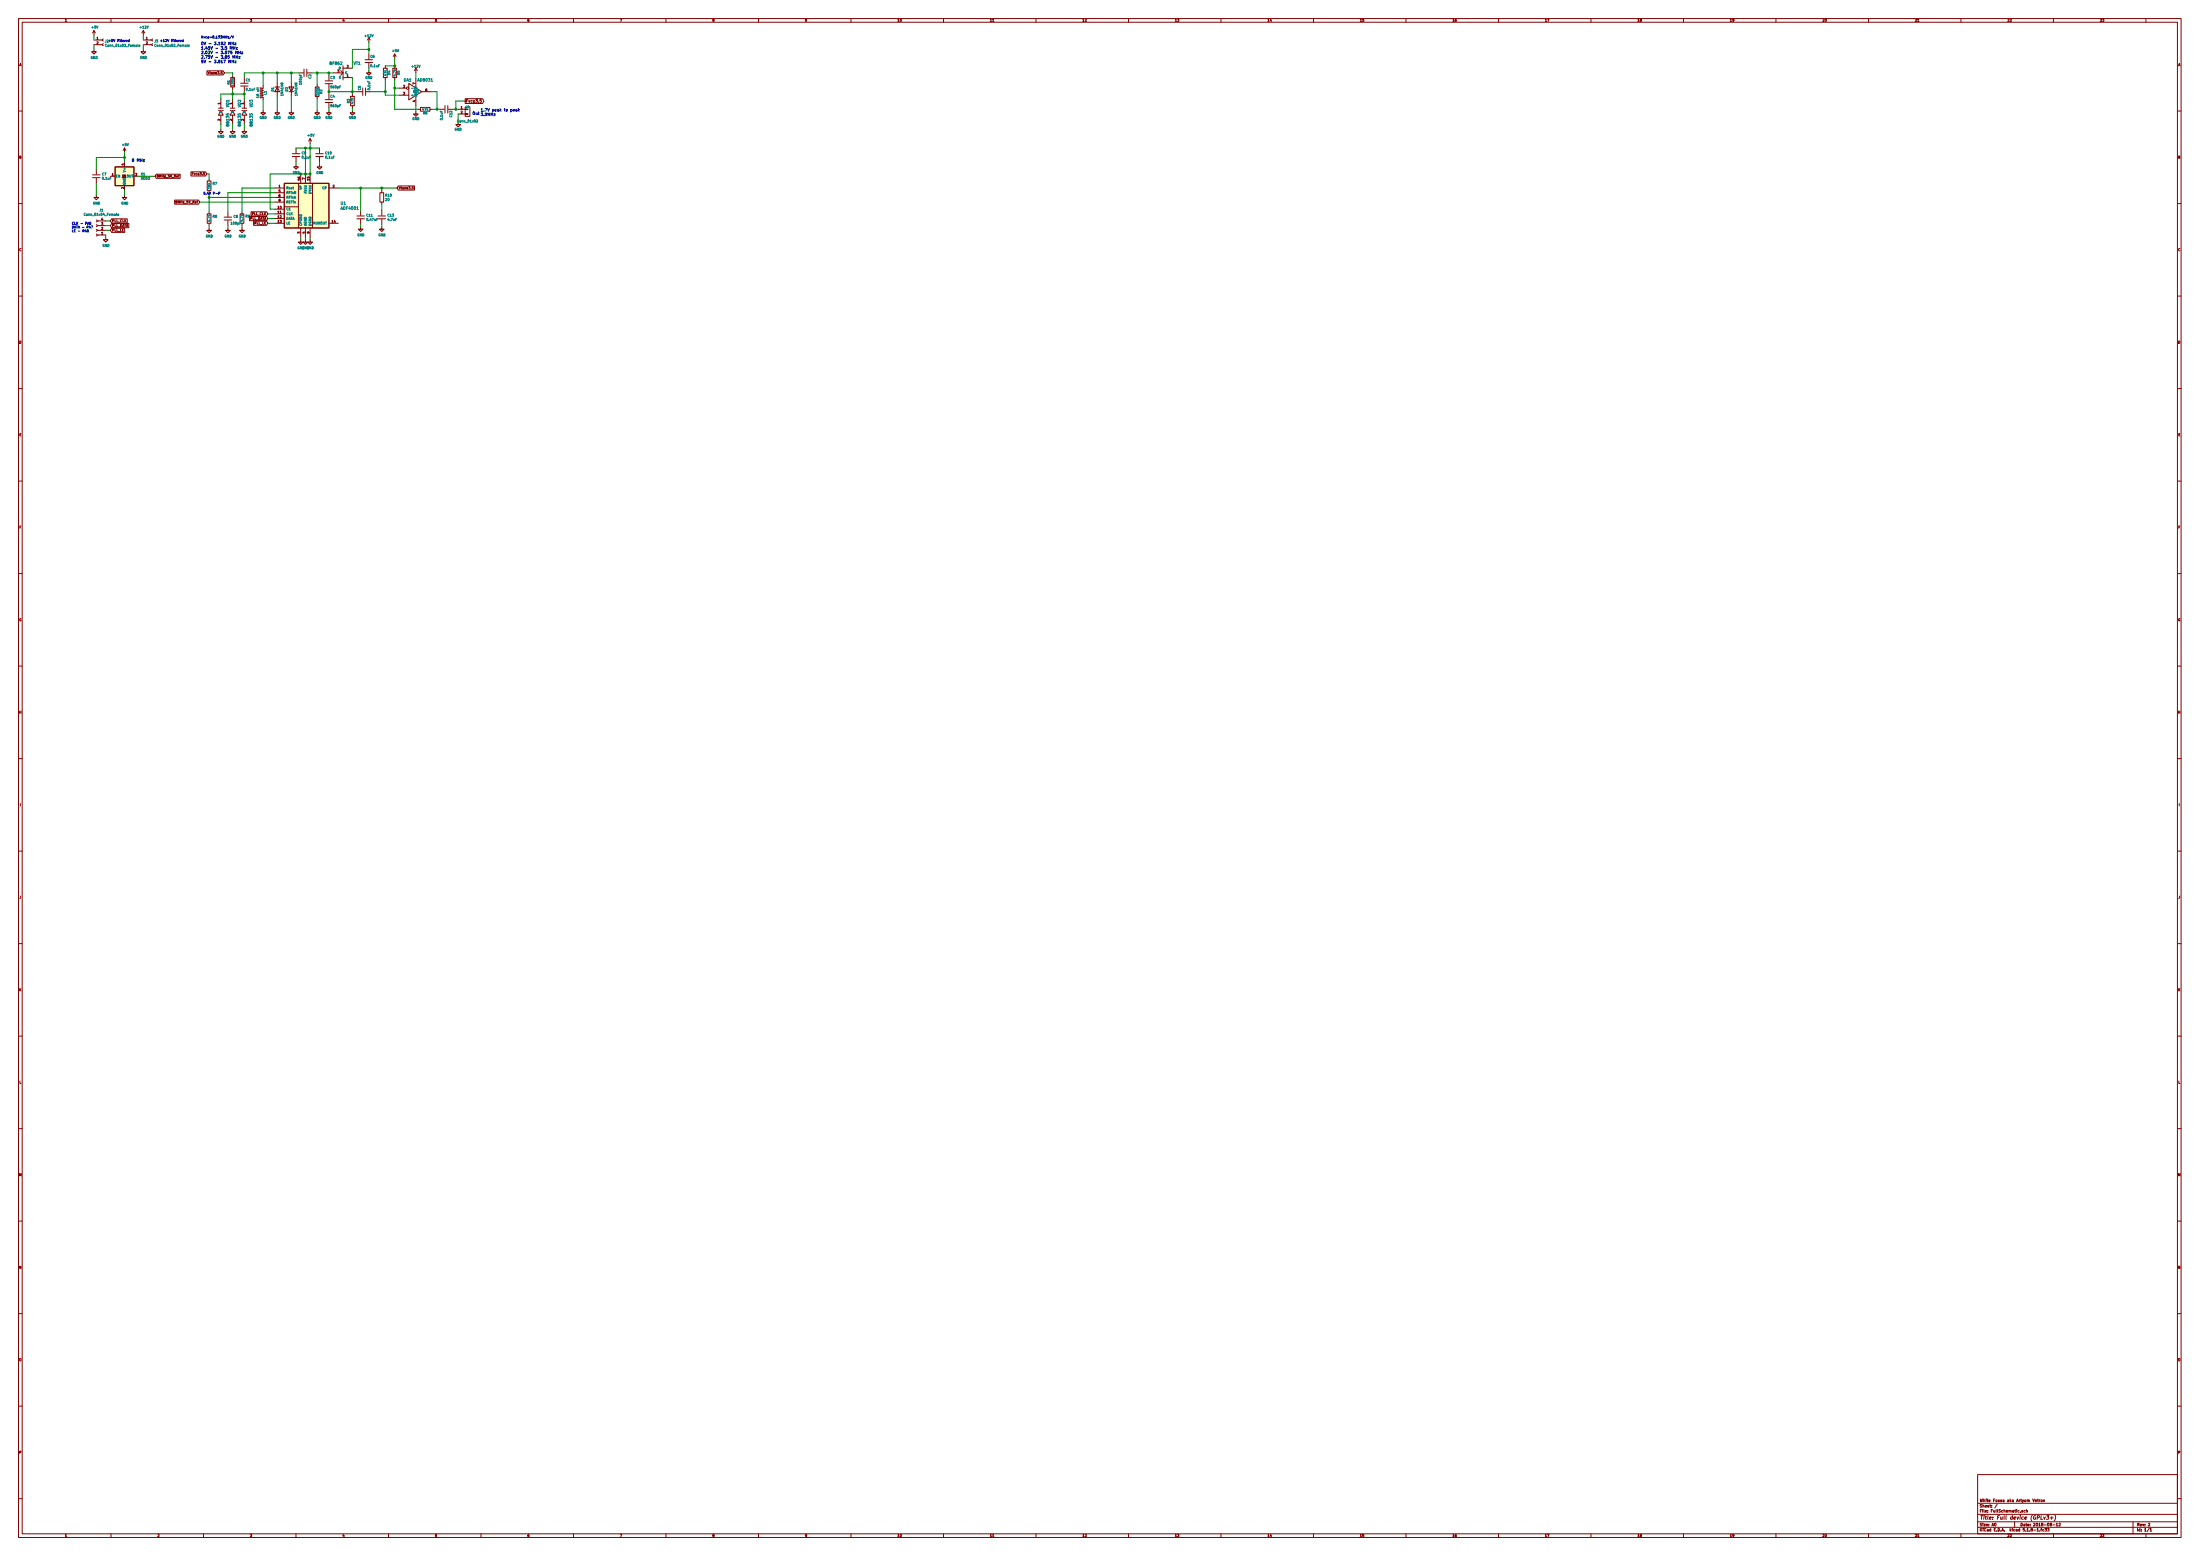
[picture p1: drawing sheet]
EESchema Schematic File Version 4
EELAYER 30 0
EELAYER END
$Descr A0 46811 33110
encoding utf-8
Sheet 1 1
Title "Full device (GPLv3+)"
Date "2018-08-12"
Rev "2"
Comp "White Fossa aka Artyom Vetrov"
Comment1 ""
Comment2 ""
Comment3 ""
Comment4 ""
$EndDescr
$Comp
L FullSchematic-rescue:C C6
U 1 1
P 7850 1300
F 0 "C6" H 7875 1400 50  0000 L CNN
F 1 "0.1uF" H 7875 1200 50  0000 L CNN
F 2 "" H 7888 1150 50  0001 C CNN
F 3 "" H 7850 1300 50  0001 C CNN
	1    7850 1300
	1    0    0    -1  
$EndComp
$Comp
L FullSchematic-rescue:GND #PWR012
U 1 1
P 7850 1500
F 0 "#PWR012" H 7850 1250 50  0001 C CNN
F 1 "GND" H 7850 1350 50  0000 C CNN
F 2 "" H 7850 1500 50  0001 C CNN
F 3 "" H 7850 1500 50  0001 C CNN
	1    7850 1500
	1    0    0    -1  
$EndComp
$Comp
L FullSchematic-rescue:BF862 VT1
U 1 1
P 7350 1750
F 0 "VT1" H 7600 1350 60  0000 C CNN
F 1 "BF862" H 7150 1350 60  0000 C CNN
F 2 "" H 7350 1750 60  0001 C CNN
F 3 "" H 7350 1750 60  0001 C CNN
	1    7350 1750
	1    0    0    1   
$EndComp
$Comp
L FullSchematic-rescue:GND #PWR010
U 1 1
P 7500 2350
F 0 "#PWR010" H 7500 2100 50  0001 C CNN
F 1 "GND" H 7500 2200 50  0000 C CNN
F 2 "" H 7500 2350 50  0001 C CNN
F 3 "" H 7500 2350 50  0001 C CNN
	1    7500 2350
	1    0    0    -1  
$EndComp
$Comp
L FullSchematic-rescue:C C3
U 1 1
P 7000 1750
F 0 "C3" H 7025 1850 50  0000 L CNN
F 1 "560pF" H 7025 1650 50  0000 L CNN
F 2 "" H 7038 1600 50  0001 C CNN
F 3 "" H 7000 1750 50  0001 C CNN
	1    7000 1750
	1    0    0    -1  
$EndComp
$Comp
L FullSchematic-rescue:C C4
U 1 1
P 7000 2150
F 0 "C4" H 7025 2250 50  0000 L CNN
F 1 "560pF" H 7025 2050 50  0000 L CNN
F 2 "" H 7038 2000 50  0001 C CNN
F 3 "" H 7000 2150 50  0001 C CNN
	1    7000 2150
	1    0    0    -1  
$EndComp
$Comp
L FullSchematic-rescue:R R2
U 1 1
P 6750 1950
F 0 "R2" V 6830 1950 50  0000 C CNN
F 1 "100k" V 6750 1950 50  0000 C CNN
F 2 "" V 6680 1950 50  0001 C CNN
F 3 "" H 6750 1950 50  0001 C CNN
	1    6750 1950
	1    0    0    -1  
$EndComp
$Comp
L FullSchematic-rescue:GND #PWR08
U 1 1
P 6750 2350
F 0 "#PWR08" H 6750 2100 50  0001 C CNN
F 1 "GND" H 6750 2200 50  0000 C CNN
F 2 "" H 6750 2350 50  0001 C CNN
F 3 "" H 6750 2350 50  0001 C CNN
	1    6750 2350
	1    0    0    -1  
$EndComp
$Comp
L FullSchematic-rescue:C C2
U 1 1
P 6500 1550
F 0 "C2" H 6525 1650 50  0000 L CNN
F 1 "100pF" H 6525 1450 50  0000 L CNN
F 2 "" H 6538 1400 50  0001 C CNN
F 3 "" H 6500 1550 50  0001 C CNN
	1    6500 1550
	0    1    1    0   
$EndComp
$Comp
L FullSchematic-rescue:GND #PWR07
U 1 1
P 6200 2350
F 0 "#PWR07" H 6200 2100 50  0001 C CNN
F 1 "GND" H 6200 2200 50  0000 C CNN
F 2 "" H 6200 2350 50  0001 C CNN
F 3 "" H 6200 2350 50  0001 C CNN
	1    6200 2350
	1    0    0    -1  
$EndComp
$Comp
L FullSchematic-rescue:C C1
U 1 1
P 5200 1800
F 0 "C1" H 5225 1900 50  0000 L CNN
F 1 "0.1uF" H 5225 1700 50  0000 L CNN
F 2 "" H 5238 1650 50  0001 C CNN
F 3 "" H 5200 1800 50  0001 C CNN
	1    5200 1800
	1    0    0    -1  
$EndComp
$Comp
L FullSchematic-rescue:BB135 VD3
U 1 1
P 5250 2350
F 0 "VD3" H 5100 2450 60  0000 C CNN
F 1 "BB135" H 5450 2450 60  0000 C CNN
F 2 "" H 5300 2400 60  0001 C CNN
F 3 "" H 5300 2400 60  0001 C CNN
	1    5250 2350
	0    1    1    0   
$EndComp
$Comp
L FullSchematic-rescue:GND #PWR04
U 1 1
P 5200 2750
F 0 "#PWR04" H 5200 2500 50  0001 C CNN
F 1 "GND" H 5200 2600 50  0000 C CNN
F 2 "" H 5200 2750 50  0001 C CNN
F 3 "" H 5200 2750 50  0001 C CNN
	1    5200 2750
	1    0    0    -1  
$EndComp
$Comp
L FullSchematic-rescue:R R1
U 1 1
P 4950 1750
F 0 "R1" V 5030 1750 50  0000 C CNN
F 1 "100k" V 4950 1750 50  0000 C CNN
F 2 "" V 4880 1750 50  0001 C CNN
F 3 "" H 4950 1750 50  0001 C CNN
	1    4950 1750
	-1   0    0    1   
$EndComp
$Comp
L FullSchematic-rescue:BB135 VD2
U 1 1
P 5000 2350
F 0 "VD2" H 4850 2450 60  0000 C CNN
F 1 "BB135" H 5200 2450 60  0000 C CNN
F 2 "" H 5050 2400 60  0001 C CNN
F 3 "" H 5050 2400 60  0001 C CNN
	1    5000 2350
	0    1    1    0   
$EndComp
$Comp
L FullSchematic-rescue:GND #PWR03
U 1 1
P 4950 2750
F 0 "#PWR03" H 4950 2500 50  0001 C CNN
F 1 "GND" H 4950 2600 50  0000 C CNN
F 2 "" H 4950 2750 50  0001 C CNN
F 3 "" H 4950 2750 50  0001 C CNN
	1    4950 2750
	1    0    0    -1  
$EndComp
$Comp
L FullSchematic-rescue:CONN_01X02 J4
U 1 1
P 9950 2375
F 0 "J4" H 9950 2475 50  0000 C CNN
F 1 "Conn_01x02" H 9950 2175 50  0000 C CNN
F 2 "" H 9950 2375 50  0001 C CNN
F 3 "" H 9950 2375 50  0001 C CNN
	1    9950 2375
	1    0    0    -1  
$EndComp
$Comp
L FullSchematic-rescue:GND #PWR018
U 1 1
P 9750 2600
F 0 "#PWR018" H 9750 2350 50  0001 C CNN
F 1 "GND" H 9750 2450 50  0000 C CNN
F 2 "" H 9750 2600 50  0001 C CNN
F 3 "" H 9750 2600 50  0001 C CNN
	1    9750 2600
	1    0    0    -1  
$EndComp
Text Notes 10050 2450 0    60   ~ 0
Out
$Comp
L FullSchematic-rescue:GND #PWR05
U 1 1
P 5600 2350
F 0 "#PWR05" H 5600 2100 50  0001 C CNN
F 1 "GND" H 5600 2200 50  0000 C CNN
F 2 "" H 5600 2350 50  0001 C CNN
F 3 "" H 5600 2350 50  0001 C CNN
	1    5600 2350
	1    0    0    -1  
$EndComp
$Comp
L FullSchematic-rescue:D D1
U 1 1
P 5900 1900
F 0 "D1" H 5900 2000 50  0000 C CNN
F 1 "1N4148" H 5900 1800 50  0000 C CNN
F 2 "" H 5900 1900 50  0001 C CNN
F 3 "" H 5900 1900 50  0001 C CNN
	1    5900 1900
	0    -1   1    0   
$EndComp
$Comp
L FullSchematic-rescue:D D2
U 1 1
P 6200 1900
F 0 "D2" H 6200 2000 50  0000 C CNN
F 1 "1N4148" H 6200 1800 50  0000 C CNN
F 2 "" H 6200 1900 50  0001 C CNN
F 3 "" H 6200 1900 50  0001 C CNN
	1    6200 1900
	0    -1   -1   0   
$EndComp
$Comp
L FullSchematic-rescue:GND #PWR06
U 1 1
P 5900 2350
F 0 "#PWR06" H 5900 2100 50  0001 C CNN
F 1 "GND" H 5900 2200 50  0000 C CNN
F 2 "" H 5900 2350 50  0001 C CNN
F 3 "" H 5900 2350 50  0001 C CNN
	1    5900 2350
	1    0    0    -1  
$EndComp
$Comp
L FullSchematic-rescue:R R3
U 1 1
P 7500 2150
F 0 "R3" V 7580 2150 50  0000 C CNN
F 1 "470" V 7500 2150 50  0000 C CNN
F 2 "" V 7430 2150 50  0001 C CNN
F 3 "" H 7500 2150 50  0001 C CNN
	1    7500 2150
	-1   0    0    -1  
$EndComp
$Comp
L FullSchematic-rescue:C C5
U 1 1
P 7750 1950
F 0 "C5" H 7775 2050 50  0000 L CNN
F 1 "0.1uF" H 7775 1850 50  0000 L CNN
F 2 "" H 7788 1800 50  0001 C CNN
F 3 "" H 7750 1950 50  0001 C CNN
	1    7750 1950
	0    -1   -1   0   
$EndComp
$Comp
L FullSchematic-rescue:L_Core_Ferrite L1
U 1 1
P 5600 1975
F 0 "L1" V 5550 1975 50  0000 C CNN
F 1 "16 uH" V 5710 1975 50  0000 C CNN
F 2 "" H 5600 1975 50  0001 C CNN
F 3 "" H 5600 1975 50  0001 C CNN
	1    5600 1975
	-1   0    0    -1  
$EndComp
$Comp
L FullSchematic-rescue:+12V #PWR011
U 1 1
P 7850 900
F 0 "#PWR011" H 7850 750 50  0001 C CNN
F 1 "+12V" H 7850 1040 50  0000 C CNN
F 2 "" H 7850 900 50  0000 C CNN
F 3 "" H 7850 900 50  0000 C CNN
	1    7850 900 
	1    0    0    -1  
$EndComp
$Comp
L FullSchematic-rescue:GND #PWR017
U 1 1
P 8850 2375
F 0 "#PWR017" H 8850 2125 50  0001 C CNN
F 1 "GND" H 8850 2225 50  0000 C CNN
F 2 "" H 8850 2375 50  0001 C CNN
F 3 "" H 8850 2375 50  0001 C CNN
	1    8850 2375
	1    0    0    -1  
$EndComp
$Comp
L FullSchematic-rescue:R R6
U 1 1
P 9050 2325
F 0 "R6" V 9130 2325 50  0000 C CNN
F 1 "47k" V 9050 2325 50  0000 C CNN
F 2 "" V 8980 2325 50  0001 C CNN
F 3 "" H 9050 2325 50  0001 C CNN
	1    9050 2325
	0    1    1    0   
$EndComp
$Comp
L FullSchematic-rescue:+12V #PWR016
U 1 1
P 8850 1550
F 0 "#PWR016" H 8850 1400 50  0001 C CNN
F 1 "+12V" H 8850 1690 50  0000 C CNN
F 2 "" H 8850 1550 50  0000 C CNN
F 3 "" H 8850 1550 50  0000 C CNN
	1    8850 1550
	1    0    0    -1  
$EndComp
$Comp
L FullSchematic-rescue:AD8031 DA1
U 1 1
P 8825 1950
F 0 "DA1" H 8675 2200 60  0000 C CNN
F 1 "AD8031" H 9050 2200 60  0000 C CNN
F 2 "" H 8825 2325 60  0001 C CNN
F 3 "" H 8825 2325 60  0001 C CNN
	1    8825 1950
	1    0    0    -1  
$EndComp
$Comp
L FullSchematic-rescue:R R5
U 1 1
P 8400 1550
F 0 "R5" V 8480 1550 50  0000 C CNN
F 1 "4.7k" V 8400 1550 50  0000 C CNN
F 2 "" V 8330 1550 50  0001 C CNN
F 3 "" H 8400 1550 50  0001 C CNN
	1    8400 1550
	1    0    0    -1  
$EndComp
$Comp
L FullSchematic-rescue:R R4
U 1 1
P 8200 1550
F 0 "R4" V 8280 1550 50  0000 C CNN
F 1 "47k" V 8200 1550 50  0000 C CNN
F 2 "" V 8130 1550 50  0001 C CNN
F 3 "" H 8200 1550 50  0001 C CNN
	1    8200 1550
	1    0    0    -1  
$EndComp
$Comp
L FullSchematic-rescue:GND #PWR09
U 1 1
P 7000 2350
F 0 "#PWR09" H 7000 2100 50  0001 C CNN
F 1 "GND" H 7000 2200 50  0000 C CNN
F 2 "" H 7000 2350 50  0000 C CNN
F 3 "" H 7000 2350 50  0000 C CNN
	1    7000 2350
	1    0    0    -1  
$EndComp
Text Notes 10225 2475 0    60   ~ 0
1.7V peak to peak\n3.5MHz
Text Notes 4275 1350 0    60   ~ 0
0V - 3.152 MHz\n1.45V - 3.5 MHz\n2.02V - 3.575 MHz\n2.75V - 3.65 MHz\n5V - 3.817 MHz
$Comp
L FullSchematic-rescue:BB135 VD1
U 1 1
P 4750 2350
F 0 "VD1" H 4600 2450 60  0000 C CNN
F 1 "BB135" H 4950 2450 60  0000 C CNN
F 2 "" H 4800 2400 60  0001 C CNN
F 3 "" H 4800 2400 60  0001 C CNN
	1    4750 2350
	0    1    1    0   
$EndComp
$Comp
L FullSchematic-rescue:GND #PWR02
U 1 1
P 4700 2750
F 0 "#PWR02" H 4700 2500 50  0001 C CNN
F 1 "GND" H 4700 2600 50  0000 C CNN
F 2 "" H 4700 2750 50  0000 C CNN
F 3 "" H 4700 2750 50  0000 C CNN
	1    4700 2750
	1    0    0    -1  
$EndComp
Text GLabel 9900 2150 2    60   Output ~ 0
Fvco3.5
Wire Wire Line
	7500 1050 7850 1050
Wire Wire Line
	7850 1500 7850 1450
Wire Wire Line
	7500 1050 7500 1450
Connection ~ 7850 1050
Wire Wire Line
	7000 2000 7000 1950
Connection ~ 7000 1950
Wire Wire Line
	7000 1600 7000 1550
Connection ~ 7000 1550
Wire Wire Line
	6750 1800 6750 1550
Connection ~ 6750 1550
Wire Wire Line
	6750 2100 6750 2350
Wire Wire Line
	6200 2050 6200 2350
Wire Wire Line
	5200 1550 5200 1650
Wire Wire Line
	5200 2100 5200 2000
Wire Wire Line
	5200 2750 5200 2650
Wire Wire Line
	4950 2650 4950 2750
Connection ~ 5200 2000
Wire Wire Line
	5600 1825 5600 1550
Connection ~ 5600 1550
Wire Wire Line
	5600 2125 5600 2350
Wire Wire Line
	6650 1550 6750 1550
Wire Wire Line
	5900 2350 5900 2050
Wire Wire Line
	6200 1750 6200 1550
Wire Wire Line
	5900 1750 5900 1550
Connection ~ 6200 1550
Connection ~ 5900 1550
Wire Wire Line
	7500 2350 7500 2300
Wire Wire Line
	7000 2300 7000 2350
Wire Wire Line
	7850 900  7850 1050
Wire Wire Line
	8500 1875 8400 1875
Connection ~ 9300 2325
Wire Wire Line
	8850 2250 8850 2375
Wire Wire Line
	9300 2325 9300 1950
Wire Wire Line
	8850 1675 8850 1550
Wire Wire Line
	8900 2325 8400 2325
Wire Wire Line
	7500 1650 7500 1950
Wire Wire Line
	7000 1950 7500 1950
Connection ~ 7500 1950
Wire Wire Line
	8200 1950 8200 2025
Wire Wire Line
	8200 2025 8500 2025
Wire Wire Line
	6350 1550 6200 1550
Wire Wire Line
	4700 2750 4700 2650
Wire Wire Line
	5200 2000 4950 2000
Wire Wire Line
	4700 2000 4700 2100
Wire Wire Line
	4950 1900 4950 2000
Connection ~ 4950 2000
Wire Wire Line
	4950 1550 4950 1600
Wire Wire Line
	9300 1950 9175 1950
Wire Wire Line
	9200 2325 9300 2325
$Comp
L FullSchematic-rescue:C C12
U 1 1
P 9500 2325
F 0 "C12" H 9525 2425 50  0000 L CNN
F 1 "0.1uF" H 9525 2225 50  0000 L CNN
F 2 "" H 9538 2175 50  0000 C CNN
F 3 "" H 9500 2325 50  0000 C CNN
	1    9500 2325
	0    1    1    0   
$EndComp
Wire Wire Line
	9750 2325 9700 2325
Wire Wire Line
	9750 2425 9750 2600
Wire Wire Line
	9900 2150 9700 2150
Wire Wire Line
	9700 2150 9700 2325
Connection ~ 9700 2325
Wire Wire Line
	7850 1050 7850 1150
Wire Wire Line
	7000 1950 7000 1900
Wire Wire Line
	7000 1550 7100 1550
Wire Wire Line
	6750 1550 7000 1550
Wire Wire Line
	5200 2000 5200 1950
Wire Wire Line
	5600 1550 5200 1550
Wire Wire Line
	6200 1550 5900 1550
Wire Wire Line
	5900 1550 5600 1550
Wire Wire Line
	9300 2325 9350 2325
Wire Wire Line
	7500 1950 7500 2000
Wire Wire Line
	7500 1950 7600 1950
Wire Wire Line
	4950 2000 4700 2000
Wire Wire Line
	4950 2000 4950 2100
Wire Wire Line
	9700 2325 9650 2325
$Comp
L Oscillator:XO53 X1
U 1 1
P 2650 3750
F 0 "X1" H 2994 3796 50  0000 L CNN
F 1 "XO53" H 2994 3705 50  0000 L CNN
F 2 "Oscillator:Oscillator_SMD_EuroQuartz_XO53-4Pin_5.0x3.2mm" H 3350 3400 50  0001 C CNN
F 3 "http://cdn-reichelt.de/documents/datenblatt/B400/XO53.pdf" H 2550 3750 50  0001 C CNN
	1    2650 3750
	1    0    0    -1  
$EndComp
$Comp
L FullSchematic-rescue:GND #PWR020
U 1 1
P 2650 4150
F 0 "#PWR020" H 2650 3900 50  0001 C CNN
F 1 "GND" H 2655 3977 50  0000 C CNN
F 2 "" H 2650 4150 50  0000 C CNN
F 3 "" H 2650 4150 50  0000 C CNN
	1    2650 4150
	1    0    0    -1  
$EndComp
Wire Wire Line
	2650 4150 2650 4050
$Comp
L power:+5V #PWR019
U 1 1
P 2650 3250
F 0 "#PWR019" H 2650 3100 50  0001 C CNN
F 1 "+5V" H 2665 3423 50  0000 C CNN
F 2 "" H 2650 3250 50  0001 C CNN
F 3 "" H 2650 3250 50  0001 C CNN
	1    2650 3250
	1    0    0    -1  
$EndComp
Wire Wire Line
	2650 3250 2650 3350
$Comp
L Device:C C7
U 1 1
P 2050 3750
F 0 "C7" H 2165 3796 50  0000 L CNN
F 1 "0.1uF" H 2165 3705 50  0000 L CNN
F 2 "" H 2088 3600 50  0001 C CNN
F 3 "~" H 2050 3750 50  0001 C CNN
	1    2050 3750
	1    0    0    -1  
$EndComp
Wire Wire Line
	2050 3600 2050 3350
Wire Wire Line
	2050 3350 2650 3350
Connection ~ 2650 3350
Wire Wire Line
	2650 3350 2650 3450
$Comp
L FullSchematic-rescue:GND #PWR014
U 1 1
P 2050 4150
F 0 "#PWR014" H 2050 3900 50  0001 C CNN
F 1 "GND" H 2055 3977 50  0000 C CNN
F 2 "" H 2050 4150 50  0000 C CNN
F 3 "" H 2050 4150 50  0000 C CNN
	1    2050 4150
	1    0    0    -1  
$EndComp
Wire Wire Line
	2050 4150 2050 3900
Text Notes 2800 3450 0    60   ~ 0
8 MHz
Text GLabel 3300 3750 2    50   Input ~ 0
8MHz_5V_Ref
Wire Wire Line
	3300 3750 2950 3750
Wire Wire Line
	7900 1950 8200 1950
Wire Wire Line
	8400 1700 8400 1875
Connection ~ 8400 1875
Wire Wire Line
	8400 1875 8400 2325
Wire Wire Line
	8200 1950 8200 1700
Connection ~ 8200 1950
Wire Wire Line
	8200 1400 8400 1400
$Comp
L power:+5V #PWR034
U 1 1
P 8400 1250
F 0 "#PWR034" H 8400 1100 50  0001 C CNN
F 1 "+5V" H 8415 1423 50  0000 C CNN
F 2 "" H 8400 1250 50  0001 C CNN
F 3 "" H 8400 1250 50  0001 C CNN
	1    8400 1250
	1    0    0    -1  
$EndComp
Wire Wire Line
	8400 1250 8400 1400
Connection ~ 8400 1400
$Comp
L Connector:Conn_01x02_Female J3
U 1 1
P 3250 850
F 0 "J3" H 3278 826 50  0000 L CNN
F 1 "Conn_01x02_Female" H 3278 735 50  0000 L CNN
F 2 "" H 3250 850 50  0001 C CNN
F 3 "~" H 3250 850 50  0001 C CNN
	1    3250 850 
	1    0    0    -1  
$EndComp
$Comp
L FullSchematic-rescue:GND #PWR022
U 1 1
P 3050 1050
F 0 "#PWR022" H 3050 800 50  0001 C CNN
F 1 "GND" H 3055 877 50  0000 C CNN
F 2 "" H 3050 1050 50  0000 C CNN
F 3 "" H 3050 1050 50  0000 C CNN
	1    3050 1050
	1    0    0    -1  
$EndComp
Wire Wire Line
	3050 1050 3050 950 
$Comp
L power:+12V #PWR021
U 1 1
P 3050 750
F 0 "#PWR021" H 3050 600 50  0001 C CNN
F 1 "+12V" H 3065 923 50  0000 C CNN
F 2 "" H 3050 750 50  0001 C CNN
F 3 "" H 3050 750 50  0001 C CNN
	1    3050 750 
	1    0    0    -1  
$EndComp
$Comp
L FullSchematic-rescue:GND #PWR013
U 1 1
P 2000 1050
F 0 "#PWR013" H 2000 800 50  0001 C CNN
F 1 "GND" H 2005 877 50  0000 C CNN
F 2 "" H 2000 1050 50  0000 C CNN
F 3 "" H 2000 1050 50  0000 C CNN
	1    2000 1050
	1    0    0    -1  
$EndComp
$Comp
L Connector:Conn_01x02_Female J2
U 1 1
P 2200 850
F 0 "J2" H 2228 826 50  0000 L CNN
F 1 "Conn_01x02_Female" H 2228 735 50  0000 L CNN
F 2 "" H 2200 850 50  0001 C CNN
F 3 "~" H 2200 850 50  0001 C CNN
	1    2200 850 
	1    0    0    -1  
$EndComp
Wire Wire Line
	2000 950  2000 1050
$Comp
L FullSchematic-rescue:+5V #PWR01
U 1 1
P 2000 750
F 0 "#PWR01" H 2000 600 50  0001 C CNN
F 1 "+5V" H 2015 923 50  0000 C CNN
F 2 "" H 2000 750 50  0000 C CNN
F 3 "" H 2000 750 50  0000 C CNN
	1    2000 750 
	1    0    0    -1  
$EndComp
Wire Wire Line
	2000 850  2000 750 
Wire Wire Line
	3050 750  3050 850 
Text Notes 2300 900  0    50   ~ 0
+5V filtered
Text Notes 3400 900  0    50   ~ 0
+12V filtered
$Comp
L Fossa_library:ADF4001 U1
U 1 1
P 6500 4400
F 0 "U1" H 7244 4478 60  0000 L CNN
F 1 "ADF4001" H 7244 4372 60  0000 L CNN
F 2 "" H 6450 5050 60  0001 C CNN
F 3 "" H 6450 5050 60  0001 C CNN
	1    6500 4400
	1    0    0    -1  
$EndComp
$Comp
L FullSchematic-rescue:GND #PWR027
U 1 1
P 6400 5100
F 0 "#PWR027" H 6400 4850 50  0001 C CNN
F 1 "GND" H 6405 4927 50  0000 C CNN
F 2 "" H 6400 5100 50  0000 C CNN
F 3 "" H 6400 5100 50  0000 C CNN
	1    6400 5100
	1    0    0    -1  
$EndComp
$Comp
L FullSchematic-rescue:GND #PWR028
U 1 1
P 6500 5100
F 0 "#PWR028" H 6500 4850 50  0001 C CNN
F 1 "GND" H 6505 4927 50  0000 C CNN
F 2 "" H 6500 5100 50  0000 C CNN
F 3 "" H 6500 5100 50  0000 C CNN
	1    6500 5100
	1    0    0    -1  
$EndComp
$Comp
L FullSchematic-rescue:GND #PWR030
U 1 1
P 6600 5100
F 0 "#PWR030" H 6600 4850 50  0001 C CNN
F 1 "GND" H 6605 4927 50  0000 C CNN
F 2 "" H 6600 5100 50  0000 C CNN
F 3 "" H 6600 5100 50  0000 C CNN
	1    6600 5100
	1    0    0    -1  
$EndComp
Wire Wire Line
	6400 5100 6400 5050
Wire Wire Line
	6500 5100 6500 5050
Wire Wire Line
	6600 5100 6600 5050
Wire Wire Line
	5850 4450 5750 4450
Wire Wire Line
	5750 4450 5750 3700
Wire Wire Line
	5750 3700 6400 3700
Wire Wire Line
	6400 3700 6500 3700
Connection ~ 6400 3700
Wire Wire Line
	6500 3700 6600 3700
Connection ~ 6500 3700
$Comp
L Device:C C9
U 1 1
P 6300 3300
F 0 "C9" H 6415 3346 50  0000 L CNN
F 1 "0.1uF" H 6415 3255 50  0000 L CNN
F 2 "" H 6338 3150 50  0001 C CNN
F 3 "~" H 6300 3300 50  0001 C CNN
	1    6300 3300
	1    0    0    -1  
$EndComp
$Comp
L Device:C C10
U 1 1
P 6800 3300
F 0 "C10" H 6915 3346 50  0000 L CNN
F 1 "0.1uF" H 6915 3255 50  0000 L CNN
F 2 "" H 6838 3150 50  0001 C CNN
F 3 "~" H 6800 3300 50  0001 C CNN
	1    6800 3300
	1    0    0    -1  
$EndComp
$Comp
L FullSchematic-rescue:GND #PWR026
U 1 1
P 6300 3500
F 0 "#PWR026" H 6300 3250 50  0001 C CNN
F 1 "GND" H 6305 3327 50  0000 C CNN
F 2 "" H 6300 3500 50  0000 C CNN
F 3 "" H 6300 3500 50  0000 C CNN
	1    6300 3500
	1    0    0    -1  
$EndComp
$Comp
L FullSchematic-rescue:GND #PWR031
U 1 1
P 6800 3500
F 0 "#PWR031" H 6800 3250 50  0001 C CNN
F 1 "GND" H 6805 3327 50  0000 C CNN
F 2 "" H 6800 3500 50  0000 C CNN
F 3 "" H 6800 3500 50  0000 C CNN
	1    6800 3500
	1    0    0    -1  
$EndComp
Wire Wire Line
	6800 3500 6800 3450
Wire Wire Line
	6300 3500 6300 3450
Wire Wire Line
	6500 3700 6500 3150
Wire Wire Line
	6500 3150 6300 3150
Wire Wire Line
	6800 3150 6600 3150
Wire Wire Line
	6600 3150 6600 3700
Connection ~ 6600 3700
Wire Wire Line
	6500 3150 6600 3150
Connection ~ 6500 3150
Connection ~ 6600 3150
$Comp
L FullSchematic-rescue:+5V #PWR029
U 1 1
P 6600 3050
F 0 "#PWR029" H 6600 2900 50  0001 C CNN
F 1 "+5V" H 6615 3223 50  0000 C CNN
F 2 "" H 6600 3050 50  0000 C CNN
F 3 "" H 6600 3050 50  0000 C CNN
	1    6600 3050
	1    0    0    -1  
$EndComp
Wire Wire Line
	6600 3050 6600 3150
$Comp
L Connector:Conn_01x04_Female J1
U 1 1
P 2050 4900
F 0 "J1" H 1942 4475 50  0000 C CNN
F 1 "Conn_01x04_Female" H 1942 4566 50  0000 C CNN
F 2 "" H 2050 4900 50  0001 C CNN
F 3 "~" H 2050 4900 50  0001 C CNN
	1    2050 4900
	-1   0    0    1   
$EndComp
$Comp
L Device:R R9
U 1 1
P 5150 4650
F 0 "R9" H 5080 4604 50  0000 R CNN
F 1 "4.7k" V 5150 4725 50  0000 R CNN
F 2 "" V 5080 4650 50  0001 C CNN
F 3 "~" H 5150 4650 50  0001 C CNN
	1    5150 4650
	-1   0    0    1   
$EndComp
Text GLabel 5700 4550 0    50   Input ~ 0
PLL_CLK
Text GLabel 5700 4650 0    50   Input ~ 0
PLL_DATA
Text GLabel 5700 4750 0    50   Input ~ 0
PLL_LE
Wire Wire Line
	5700 4550 5850 4550
Wire Wire Line
	5700 4650 5850 4650
Wire Wire Line
	5700 4750 5850 4750
Text GLabel 2350 4700 2    50   Input ~ 0
PLL_CLK
Wire Wire Line
	2350 4700 2250 4700
Text GLabel 2350 4800 2    50   Input ~ 0
PLL_DATA
Text GLabel 2350 4900 2    50   Input ~ 0
PLL_LE
Wire Wire Line
	2350 4800 2250 4800
Wire Wire Line
	2350 4900 2250 4900
$Comp
L FullSchematic-rescue:GND #PWR015
U 1 1
P 2250 5050
F 0 "#PWR015" H 2250 4800 50  0001 C CNN
F 1 "GND" H 2255 4877 50  0000 C CNN
F 2 "" H 2250 5050 50  0000 C CNN
F 3 "" H 2250 5050 50  0000 C CNN
	1    2250 5050
	1    0    0    -1  
$EndComp
Wire Wire Line
	2250 5050 2250 5000
Wire Wire Line
	5850 4000 5150 4000
Wire Wire Line
	5150 4000 5150 4500
$Comp
L FullSchematic-rescue:GND #PWR025
U 1 1
P 5150 4850
F 0 "#PWR025" H 5150 4600 50  0001 C CNN
F 1 "GND" H 5155 4677 50  0000 C CNN
F 2 "" H 5150 4850 50  0000 C CNN
F 3 "" H 5150 4850 50  0000 C CNN
	1    5150 4850
	1    0    0    -1  
$EndComp
Wire Wire Line
	5150 4850 5150 4800
$Comp
L Device:C C8
U 1 1
P 4850 4650
F 0 "C8" H 4965 4696 50  0000 L CNN
F 1 "100pF" H 4900 4550 50  0000 L CNN
F 2 "" H 4888 4500 50  0001 C CNN
F 3 "~" H 4850 4650 50  0001 C CNN
	1    4850 4650
	1    0    0    -1  
$EndComp
$Comp
L FullSchematic-rescue:GND #PWR024
U 1 1
P 4850 4850
F 0 "#PWR024" H 4850 4600 50  0001 C CNN
F 1 "GND" H 4855 4677 50  0000 C CNN
F 2 "" H 4850 4850 50  0000 C CNN
F 3 "" H 4850 4850 50  0000 C CNN
	1    4850 4850
	1    0    0    -1  
$EndComp
Wire Wire Line
	4850 4850 4850 4800
Wire Wire Line
	4850 4500 4850 4100
Wire Wire Line
	4850 4100 5850 4100
Text GLabel 4250 4300 0    50   Input ~ 0
8MHz_5V_Ref
Wire Wire Line
	5850 4300 4250 4300
$Comp
L Device:R R8
U 1 1
P 4450 4650
F 0 "R8" H 4520 4696 50  0000 L CNN
F 1 "4.7k" V 4450 4575 50  0000 L CNN
F 2 "" V 4380 4650 50  0001 C CNN
F 3 "~" H 4450 4650 50  0001 C CNN
	1    4450 4650
	1    0    0    -1  
$EndComp
$Comp
L FullSchematic-rescue:GND #PWR023
U 1 1
P 4450 4850
F 0 "#PWR023" H 4450 4600 50  0001 C CNN
F 1 "GND" H 4455 4677 50  0000 C CNN
F 2 "" H 4450 4850 50  0000 C CNN
F 3 "" H 4450 4850 50  0000 C CNN
	1    4450 4850
	1    0    0    -1  
$EndComp
Wire Wire Line
	4450 4850 4450 4800
$Comp
L Device:R R7
U 1 1
P 4450 3950
F 0 "R7" H 4520 3996 50  0000 L CNN
F 1 "18k" V 4450 3875 50  0000 L CNN
F 2 "" V 4380 3950 50  0001 C CNN
F 3 "~" H 4450 3950 50  0001 C CNN
	1    4450 3950
	1    0    0    -1  
$EndComp
Wire Wire Line
	5850 4200 4450 4200
Wire Wire Line
	4450 4200 4450 4100
Wire Wire Line
	4450 4500 4450 4200
Connection ~ 4450 4200
Text GLabel 4400 3700 0    50   Input ~ 0
Fvco3.5
Wire Wire Line
	4450 3800 4450 3700
Wire Wire Line
	4450 3700 4400 3700
Text Notes 4325 4150 0    50   ~ 0
0.4V P-P
Text Notes 1525 4950 0    50   ~ 0
CLK - PA5\nDATA - PA7\nLE - PA8
$Comp
L Device:C C11
U 1 1
P 7675 4625
F 0 "C11" H 7790 4671 50  0000 L CNN
F 1 "0.47uF" H 7790 4580 50  0000 L CNN
F 2 "" H 7713 4475 50  0001 C CNN
F 3 "~" H 7675 4625 50  0001 C CNN
	1    7675 4625
	1    0    0    -1  
$EndComp
$Comp
L Device:R R10
U 1 1
P 8125 4200
F 0 "R10" H 8195 4246 50  0000 L CNN
F 1 "20" H 8195 4155 50  0000 L CNN
F 2 "" V 8055 4200 50  0001 C CNN
F 3 "~" H 8125 4200 50  0001 C CNN
	1    8125 4200
	1    0    0    -1  
$EndComp
$Comp
L FullSchematic-rescue:GND #PWR033
U 1 1
P 8125 4825
F 0 "#PWR033" H 8125 4575 50  0001 C CNN
F 1 "GND" H 8130 4652 50  0000 C CNN
F 2 "" H 8125 4825 50  0000 C CNN
F 3 "" H 8125 4825 50  0000 C CNN
	1    8125 4825
	1    0    0    -1  
$EndComp
$Comp
L FullSchematic-rescue:GND #PWR032
U 1 1
P 7675 4825
F 0 "#PWR032" H 7675 4575 50  0001 C CNN
F 1 "GND" H 7680 4652 50  0000 C CNN
F 2 "" H 7675 4825 50  0000 C CNN
F 3 "" H 7675 4825 50  0000 C CNN
	1    7675 4825
	1    0    0    -1  
$EndComp
Wire Wire Line
	7675 4775 7675 4825
Wire Wire Line
	8125 4775 8125 4825
Wire Wire Line
	8125 4475 8125 4350
Wire Wire Line
	8125 4050 8125 4000
Wire Wire Line
	7675 4000 7675 4475
Wire Wire Line
	7675 4000 7200 4000
Connection ~ 7675 4000
Text Notes 4275 825  0    50   ~ 0
Kvco=0.133MHz/V
Text GLabel 8450 4000 2    50   Input ~ 0
Vtune3.5
Wire Wire Line
	7675 4000 8125 4000
Wire Wire Line
	8125 4000 8450 4000
Connection ~ 8125 4000
Text GLabel 4775 1550 0    50   Input ~ 0
Vtune3.5
Wire Wire Line
	4950 1550 4775 1550
$Comp
L Device:CP C13
U 1 1
P 8125 4625
F 0 "C13" H 8243 4671 50  0000 L CNN
F 1 "4.7uF" H 8243 4580 50  0000 L CNN
F 2 "" H 8163 4475 50  0001 C CNN
F 3 "~" H 8125 4625 50  0001 C CNN
	1    8125 4625
	1    0    0    -1  
$EndComp
$EndSCHEMATC
